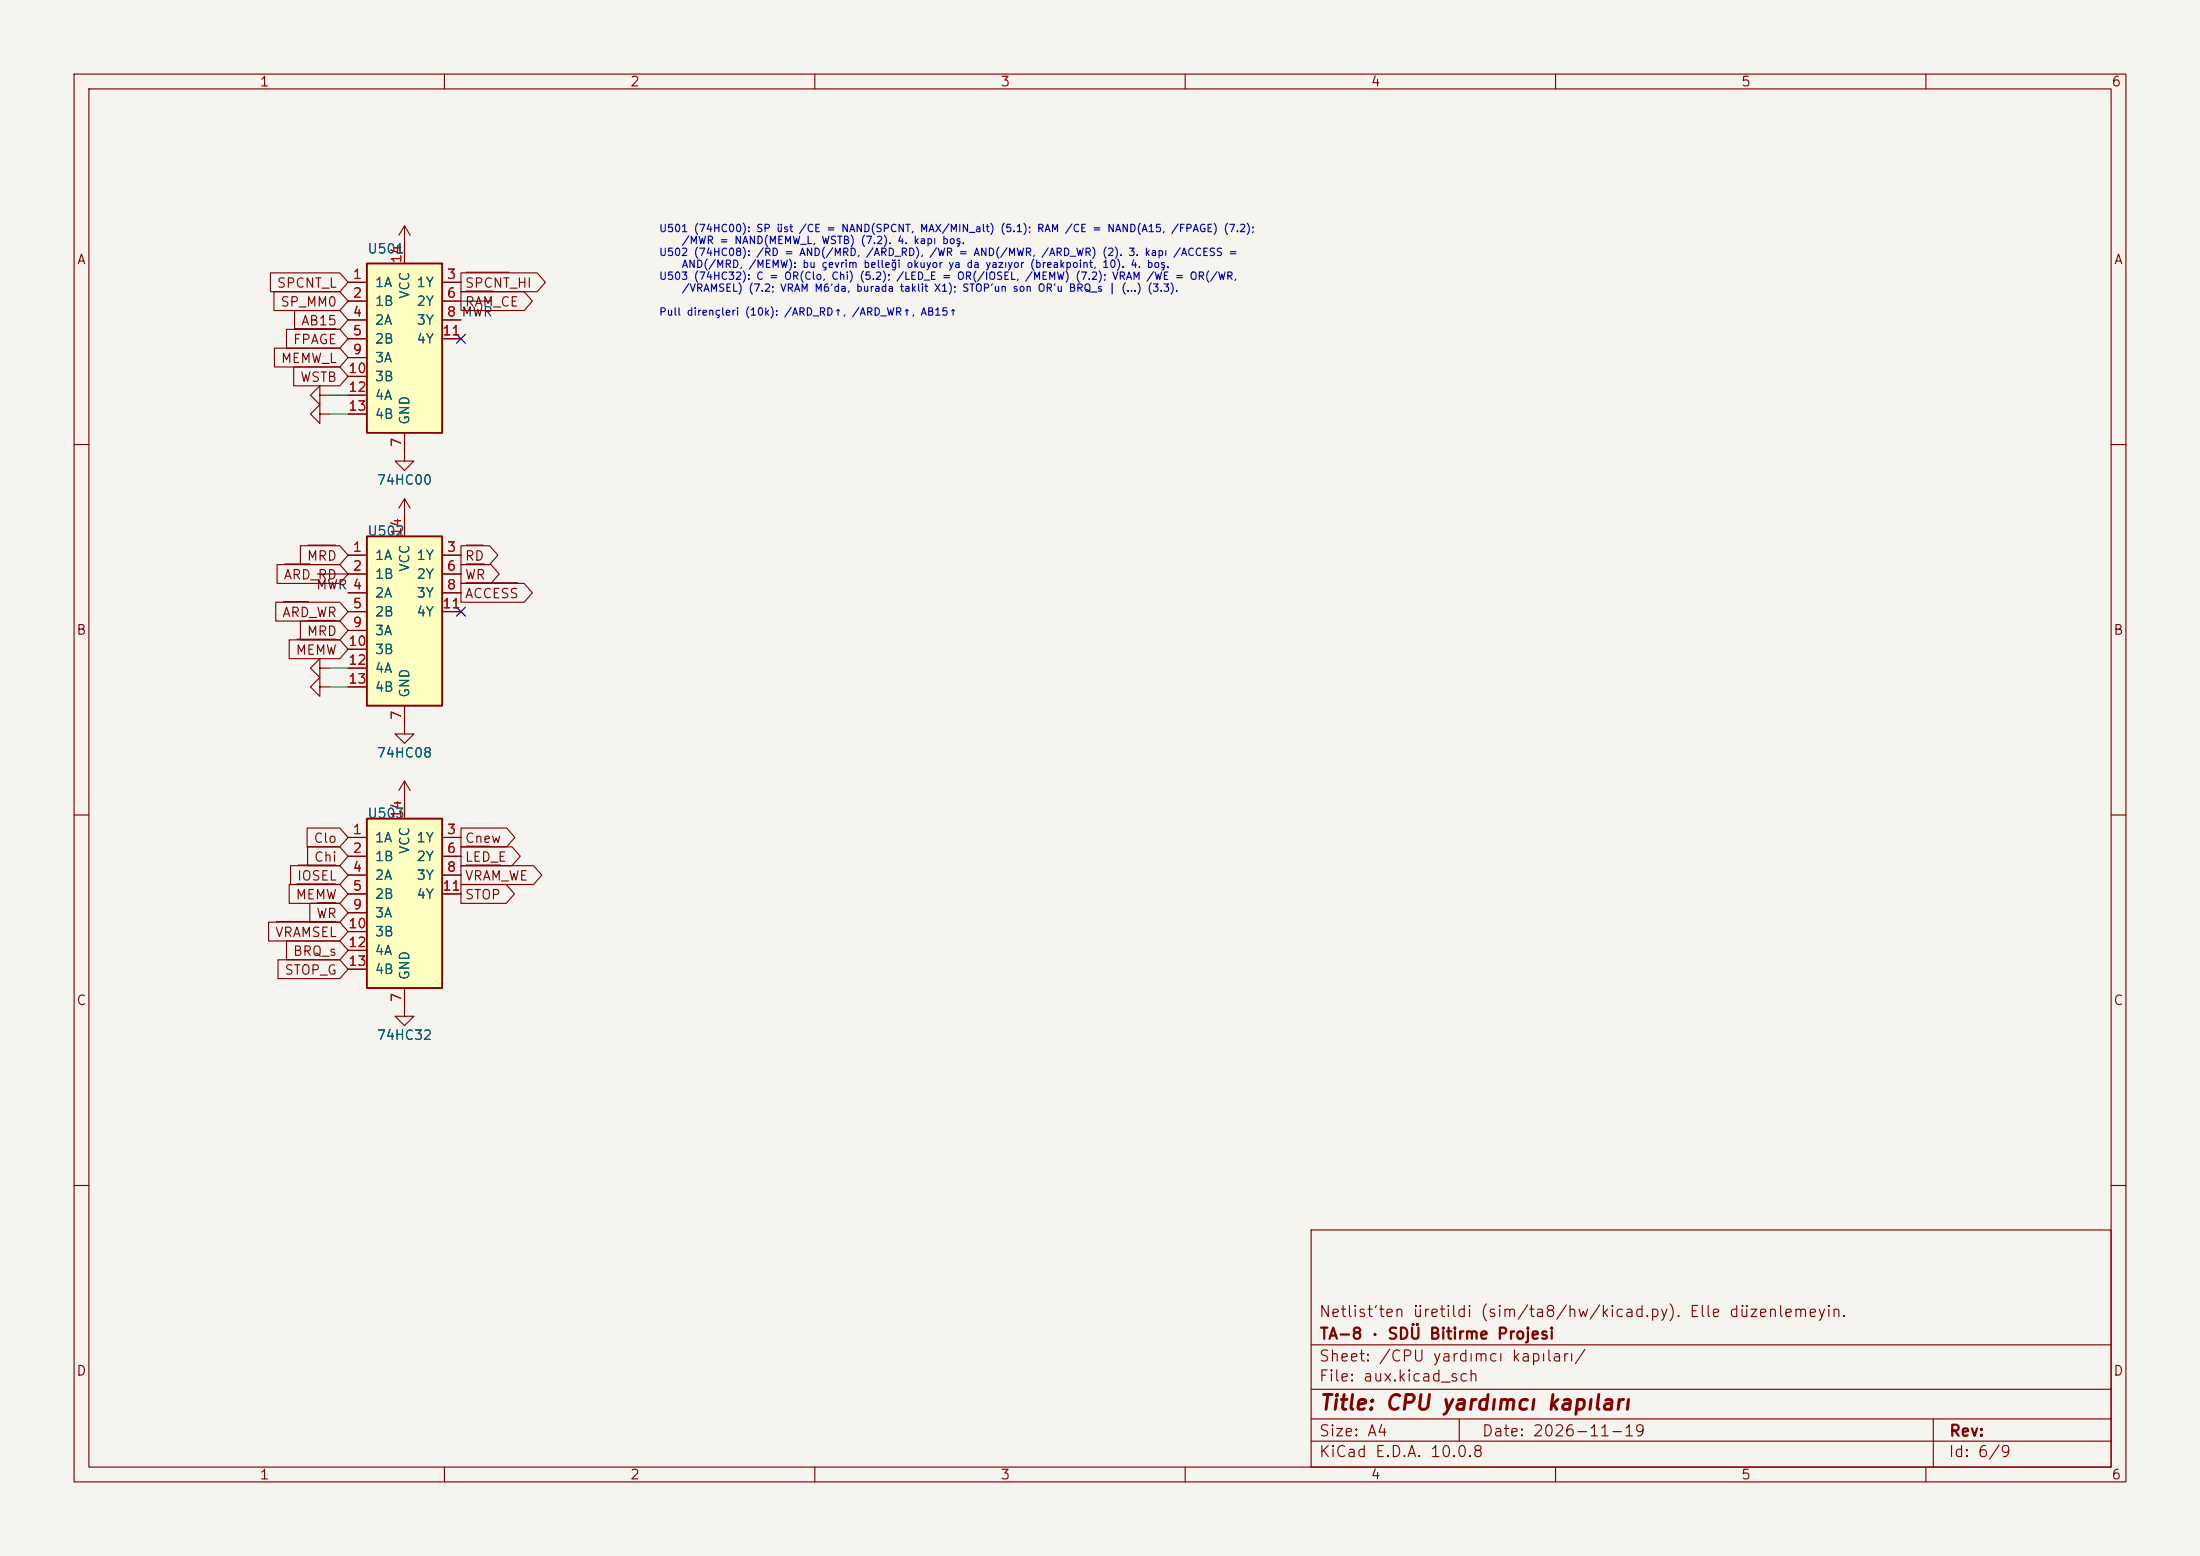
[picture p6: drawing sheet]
<svg xmlns="http://www.w3.org/2000/svg" width="297mm" height="210mm" viewBox="0 0 297 210" stroke-linecap="round" stroke-linejoin="round" font-family="sans-serif">
<path d="M0 0h297v210h-297z" fill="#f5f4ef" stroke="#f5f4ef" stroke-width=".14"/>
<g fill="none" stroke="#840000" stroke-width=".15">
<path d="M10 10h277v190h-277zM12 12h273v186h-273zM60 10v2M110 10v2M160 10v2M210 10v2M260 10v2M43.2 55.9v-1.3l-1.3 1.3 1.3 1.3v-1.3h1.2M10 60h2M53.8 68.6l.8-1.3 .8 1.3M54.6 61v1.2h1.3l-1.3 1.3-1.3-1.3h1.3M54.6 67.3v2.6"/>
<path d="M285 60h2M10 110h2M53.8 106.7l.8-1.3 .8 1.3M54.6 105.4v2.6M285 110h2M54.6 135.9v1.3h1.3l-1.3 1.2-1.3-1.2h1.3M10 160h2M177 166h108v32h-108zM285 160h2M60 198v2M110 198v2M160 198v2"/>
<path d="M177 194.5h108M177 191.5h108M177 187.5h108M177 181.5h108M197 191.5v3M210 198v2M260 198v2M261 191.5v6.5"/>
</g>
<path d="M49.5 35.6h10.2v22.8h-10.2z" fill="#ffffc2"/>
<path d="M49.5 35.6h10.2v22.8h-10.2z" fill="none" stroke="#840000" stroke-width=".25"/>
<g fill="none" stroke="#840000" stroke-width=".15">
<path d="M47 38.1h2.5M53.8 31.8l.8-1.3 .8 1.3M54.6 30.5v5.1M59.7 38.1h2.5M43.2 53.3v-1.2l-1.3 1.2 1.3 1.3v-1.3h1.2M47 40.6h2.5M47 43.2h2.5M47 45.7h2.5M47 48.3h2.5M47 50.8h2.5M47 53.3h2.5M47 55.9h2.5"/>
<path d="M54.6 58.4v2.6M59.7 40.6h2.5M59.7 43.2h2.5M59.7 45.7h2.5"/>
</g>
<path d="M49.5 110.5h10.2v22.9h-10.2z" fill="#ffffc2"/>
<path d="M49.5 110.5h10.2v22.9h-10.2z" fill="none" stroke="#840000" stroke-width=".25"/>
<g fill="none" stroke="#840000" stroke-width=".15">
<path d="M54.6 97.8v1.3h1.3l-1.3 1.2-1.3-1.2h1.3M47 113h2.5M47 115.6h2.5M47 118.1h2.5M54.6 108v2.5M59.7 113h2.5M59.7 115.6h2.5M59.7 118.1h2.5M47 120.7h2.5M47 123.2h2.5M47 125.7h2.5M47 128.3h2.5"/>
<path d="M47 130.8h2.5M54.6 133.4v2.5M59.7 120.7h2.5"/>
</g>
<path d="M49.5 72.4h10.2v22.9h-10.2z" fill="#ffffc2"/>
<path d="M49.5 72.4h10.2v22.9h-10.2z" fill="none" stroke="#840000" stroke-width=".25"/>
<g fill="none" stroke="#840000" stroke-width=".15">
<path d="M36.5 36.8h9.4l1.1 1.3-1.1 1.3h-9.4zM37 39.4h8.9l1.1 1.2-1.1 1.3h-8.9zM47 38.1h2.5M54.6 33v2.6M59.7 38.1h2.5M62.2 39.4h8.6l1.1 1.2-1.1 1.3h-8.6zM62.2 36.8h10.3l1.1 1.3-1.1 1.3h-10.3zM62.9 39.3h3.6M62.9 36.7h5.8M37 47h8.9l1.1 1.3-1.1 1.2h-8.9zM38.7 44.4h7.2l1.1 1.3-1.1 1.3h-7.2zM39.6 49.5h6.3l1.1 1.3-1.1 1.3h-6.3z"/>
<path d="M39.7 44.4h5.6M39.8 41.9h6.1l1.1 1.3-1.1 1.3h-6.1zM47 40.6h2.5M47 43.2h2.5M47 45.7h2.5M47 48.3h2.5M47 50.8h2.5M47 53.3h2.5M47 55.9h2.5M54.6 58.4v2.6M59.7 40.6h2.5M59.7 43.2h2.5"/>
<path d="M59.7 45.7h2.5M37.4 76.2h8.5l1.1 1.3-1.1 1.2h-8.5zM38.5 76.1h3.3M40.6 73.7h5.3l1.1 1.2-1.1 1.3h-5.3zM41.6 73.6h3.7M47 74.9h2.5M47 77.5h2.5M54.6 69.9v2.5M59.7 74.9h2.5M59.7 77.5h2.5M62.2 73.7h3.9l1.1 1.2-1.1 1.3h-3.9zM62.2 76.2h4.1l1.1 1.3-1.1 1.2h-4.1z"/>
<path d="M62.2 78.7h8.6l1.1 1.3-1.1 1.3h-8.6zM62.9 73.6h2.3M62.9 76.1h2.5M62.9 78.7h7M37.2 81.3h8.7l1.1 1.3-1.1 1.2h-8.7zM38.3 81.2h3.3M39 86.4h6.9l1.1 1.2-1.1 1.3h-6.9zM40.1 86.3h5.2M40.6 83.8h5.3l1.1 1.3-1.1 1.3h-5.3zM41.6 83.7h3.7M43.2 92.7v-1.3l-1.3 1.3 1.3 1.3v-1.3h1.2M43.2 90.2v-1.3l-1.3 1.3 1.3 1.2v-1.2h1.2"/>
<path d="M47 80h2.5M47 82.6h2.5M47 85.1h2.5M47 87.6h2.5M47 90.2h2.5M47 92.7h2.5M54.6 95.3v2.5M59.7 80h2.5M59.7 82.6h2.5M39 119.4h6.9l1.1 1.3-1.1 1.2h-6.9zM39.2 116.8h6.7l1.1 1.3-1.1 1.3h-6.7zM40.1 119.3h5.2"/>
<path d="M40.3 116.8h5M41.5 111.8h4.4l1.1 1.2-1.1 1.3h-4.4zM41.5 114.3h4.4l1.1 1.3-1.1 1.2h-4.4zM47 113h2.5M47 115.6h2.5M47 118.1h2.5M54.6 108v2.5M59.7 113h2.5M59.7 115.6h2.5M59.7 118.1h2.5M62.2 119.4h6.1l1.2 1.3-1.2 1.2h-6.1zM62.2 116.8h9.8l1.1 1.3-1.1 1.3h-9.8z"/>
<path d="M62.2 114.3h6.9l1.1 1.3-1.1 1.2h-6.9zM62.2 111.8h6.2l1.1 1.2-1.1 1.3h-6.2zM62.9 116.8h4.7M62.9 114.2h3.2M36.3 124.5h9.6l1.1 1.2-1.1 1.3h-9.6zM37.3 124.4h8M37.5 129.5h8.4l1.1 1.3-1.1 1.3h-8.4zM38.7 127h7.2l1.1 1.3-1.1 1.2h-7.2zM41.8 121.9h4.1l1.1 1.3-1.1 1.3h-4.1zM42.9 121.8h2.4M47 120.7h2.5M47 123.2h2.5"/>
<path d="M47 125.7h2.5M47 128.3h2.5M47 130.8h2.5M54.6 133.4v2.5M59.7 120.7h2.5"/>
</g>
<path d="M62.5 40.6h3.9M42.8 77.5h4" fill="none" stroke="#0f0f0f" stroke-width=".15"/>
<path d="M44.4 53.3h2.6M44.4 55.9h2.6M44.4 92.7h2.6M44.4 90.2h2.6" fill="none" stroke="#009600" stroke-width=".15"/>
<path d="M61.6 45.1l1.2 1.2M62.8 45.1l-1.2 1.2M61.6 81.9l1.2 1.3M62.8 81.9l-1.2 1.3" fill="none" stroke="#000084" stroke-width=".15"/>
<text font-size="2" fill="#840000" x="178" y="190.8">Title: CPU yardımcı kapıları</text>
<g font-size="1.5" fill="#840000">
<text x="178" y="178.1">Netlist'ten üretildi (sim/ta8/hw/kicad.py). Elle düzenlemeyin.</text>
<text x="178" y="184.1">Sheet: /CPU yardımcı kapıları/</text>
<text x="178" y="181.1">TA-8 · SDÜ Bitirme Projesi</text>
<text x="178" y="186.8">File: aux.kicad_sch</text>
<text x="178" y="197">KiCad E.D.A. 10.0.8</text>
<text x="178" y="194.2">Size: A4</text>
<text x="200" y="194.2">Date: 2026-11-19</text>
<text x="263" y="197">Id: 6/9</text>
<text x="263" y="194.2">Rev:</text>
</g>
<g font-size="1.3" fill="#840000">
<text x="35" y="12">1</text>
<text x="85" y="12">2</text>
<text x="135" y="12">3</text>
<text x="185" y="12">4</text>
<text x="235" y="12">5</text>
<text x="285" y="12">6</text>
<text x="10.3" y="36">A</text>
<text x="285.3" y="36">A</text>
<text x="37.3" y="39.2">SPCNT_L</text>
<text x="37.8" y="41.7">SP_MM0</text>
<text x="62.7" y="41.7">RAM_CE</text>
<text x="62.7" y="39.2">SPCNT_HI</text>
<text x="39.5" y="46.8">FPAGE</text>
<text x="40.6" y="44.2">AB15</text>
<text x="37.8" y="49.3">MEMW_L</text>
<text x="40.4" y="51.9">WSTB</text>
<text x="41.3" y="76">MRD</text>
<text x="62.7" y="76">RD</text>
<text x="38" y="83.6">ARD_WR</text>
<text x="38.2" y="78.5">ARD_RD</text>
<text x="62.7" y="78.5">WR</text>
<text x="62.7" y="81.1">ACCESS</text>
<text x="10.2" y="86">B</text>
<text x="39.8" y="88.7">MEMW</text>
<text x="41.3" y="86.1">MRD</text>
<text x="285.2" y="86">B</text>
<text x="40" y="119.2">IOSEL</text>
<text x="42.2" y="114.1">Clo</text>
<text x="42.3" y="116.6">Chi</text>
<text x="62.7" y="119.2">VRAM_WE</text>
<text x="62.7" y="116.6">LED_E</text>
<text x="62.7" y="114.1">Cnew</text>
<text x="39.8" y="121.7">MEMW</text>
<text x="42.6" y="124.2">WR</text>
<text x="62.7" y="121.7">STOP</text>
<text x="37" y="126.8">VRAMSEL</text>
<text x="38.3" y="131.9">STOP_G</text>
<text x="39.5" y="129.3">BRQ_s</text>
<text x="10.2" y="136">C</text>
<text x="285.2" y="136">C</text>
<text x="10.2" y="186">D</text>
<text x="285.2" y="186">D</text>
<text x="35" y="200">1</text>
<text x="85" y="200">2</text>
<text x="135" y="200">3</text>
<text x="185" y="200">4</text>
<text x="235" y="200">5</text>
<text x="285" y="200">6</text>
</g>
<g font-size="1.3" fill="#006464">
<text x="49.5" y="34.5">U501</text>
<text x="50.5" y="39.1">1A</text>
<text x="50.5" y="41.6">1B</text>
<text x="55.6" y="40.4" transform="rotate(-90 55.6 40.4)">VCC</text>
<text x="56.1" y="39.1">1Y</text>
<text x="56.1" y="41.6">2Y</text>
<text x="50.5" y="44.1">2A</text>
<text x="50.5" y="46.7">2B</text>
<text x="56.1" y="44.1">3Y</text>
<text x="56.1" y="46.7">4Y</text>
<text x="50.5" y="49.2">3A</text>
<text x="50.5" y="51.8">3B</text>
<text x="50.5" y="54.3">4A</text>
<text x="50.5" y="56.8">4B</text>
<text x="55.6" y="57.4" transform="rotate(-90 55.6 57.4)">GND</text>
<text x="50.8" y="65.7">74HC00</text>
<text x="49.5" y="72.6">U502</text>
<text x="50.5" y="75.9">1A</text>
<text x="55.6" y="77.3" transform="rotate(-90 55.6 77.3)">VCC</text>
<text x="56.1" y="75.9">1Y</text>
<text x="50.5" y="78.4">1B</text>
<text x="50.5" y="81">2A</text>
<text x="50.5" y="83.5">2B</text>
<text x="56.1" y="78.4">2Y</text>
<text x="56.1" y="81">3Y</text>
<text x="56.1" y="83.5">4Y</text>
<text x="50.5" y="86.1">3A</text>
<text x="50.5" y="88.6">3B</text>
<text x="50.5" y="91.1">4A</text>
<text x="50.5" y="93.7">4B</text>
<text x="55.6" y="94.3" transform="rotate(-90 55.6 94.3)">GND</text>
<text x="50.8" y="102.6">74HC08</text>
<text x="49.5" y="110.7">U503</text>
<text x="50.5" y="114">1A</text>
<text x="56.1" y="114">1Y</text>
<text x="50.5" y="116.5">1B</text>
<text x="50.5" y="119.1">2A</text>
<text x="55.6" y="115.4" transform="rotate(-90 55.6 115.4)">VCC</text>
<text x="56.1" y="116.5">2Y</text>
<text x="56.1" y="119.1">3Y</text>
<text x="50.5" y="121.6">2B</text>
<text x="50.5" y="124.2">3A</text>
<text x="56.1" y="121.6">4Y</text>
<text x="50.5" y="126.7">3B</text>
<text x="50.5" y="129.2">4A</text>
<text x="50.5" y="131.8">4B</text>
<text x="55.6" y="132.4" transform="rotate(-90 55.6 132.4)">GND</text>
<text x="50.8" y="140.7">74HC32</text>
</g>
<g font-size="1.3" fill="#a90000">
<text x="54.5" y="35.6" transform="rotate(-90 54.5 35.6)">14</text>
<text x="47.5" y="38">1</text>
<text x="47.5" y="40.5">2</text>
<text x="60.2" y="38">3</text>
<text x="60.2" y="40.5">6</text>
<text x="47.5" y="43">4</text>
<text x="47.5" y="45.6">5</text>
<text x="59.6" y="45.6">11</text>
<text x="60.2" y="43">8 MWR</text>
<text x="60.2" y="43">8</text>
<text x="46.9" y="50.7">10</text>
<text x="46.9" y="53.2">12</text>
<text x="47.5" y="48.1">9</text>
<text x="46.9" y="55.7">13</text>
<text x="54.5" y="60.4" transform="rotate(-90 54.5 60.4)">7</text>
<text x="47.5" y="74.8">1</text>
<text x="47.5" y="77.3">2</text>
<text x="54.5" y="72.5" transform="rotate(-90 54.5 72.5)">14</text>
<text x="60.2" y="74.8">3</text>
<text x="60.2" y="77.3">6</text>
<text x="47.5" y="82.4">5</text>
<text x="47.5" y="79.9">4</text>
<text x="59.6" y="82.4">11</text>
<text x="60.2" y="79.9">8</text>
<text x="46.9" y="87.5">10</text>
<text x="47.5" y="85">9</text>
<text x="46.9" y="90">12</text>
<text x="46.9" y="92.6">13</text>
<text x="54.5" y="97.3" transform="rotate(-90 54.5 97.3)">7</text>
<text x="47.5" y="112.9">1</text>
<text x="54.5" y="110.6" transform="rotate(-90 54.5 110.6)">14</text>
<text x="60.2" y="112.9">3</text>
<text x="47.5" y="115.4">2</text>
<text x="47.5" y="118">4</text>
<text x="60.2" y="115.4">6</text>
<text x="60.2" y="118">8</text>
<text x="46.9" y="125.6">10</text>
<text x="47.5" y="120.5">5</text>
<text x="47.5" y="123.1">9</text>
<text x="59.6" y="120.5">11</text>
<text x="46.9" y="128.1">12</text>
<text x="46.9" y="130.7">13</text>
<text x="54.5" y="135.4" transform="rotate(-90 54.5 135.4)">7</text>
</g>
<text font-size="1.3" fill="#0f0f0f" x="42.6" y="79.9">MWR 4</text>
<g font-size="1" fill="#0000c2">
<text x="88.9" y="31.6">U501 (74HC00): SP üst /CE = NAND(SPCNT, MAX/MIN_alt) (5.1); RAM /CE = NAND(A15, /FPAGE) (7.2);</text>
<text x="88.9" y="34.8">U502 (74HC08): /RD = AND(/MRD, /ARD_RD), /WR = AND(/MWR, /ARD_WR) (2). 3. kapı /ACCESS =</text>
<text x="91.9" y="33.2">/MWR = NAND(MEMW_L, WSTB) (7.2). 4. kapı boş.</text>
<text x="88.9" y="38">U503 (74HC32): C = OR(Clo, Chi) (5.2); /LED_E = OR(/IOSEL, /MEMW) (7.2); VRAM /WE = OR(/WR,</text>
<text x="91.9" y="36.4">AND(/MRD, /MEMW): bu çevrim belleği okuyor ya da yazıyor (breakpoint, 10). 4. boş.</text>
<text x="91.9" y="39.6">/VRAMSEL) (7.2; VRAM M6'da, burada taklit X1); STOP'un son OR'u BRQ_s | (…) (3.3).</text>
<text x="88.9" y="42.8">Pull dirençleri (10k): /ARD_RD↑, /ARD_WR↑, AB15↑</text>
</g>
</svg>
